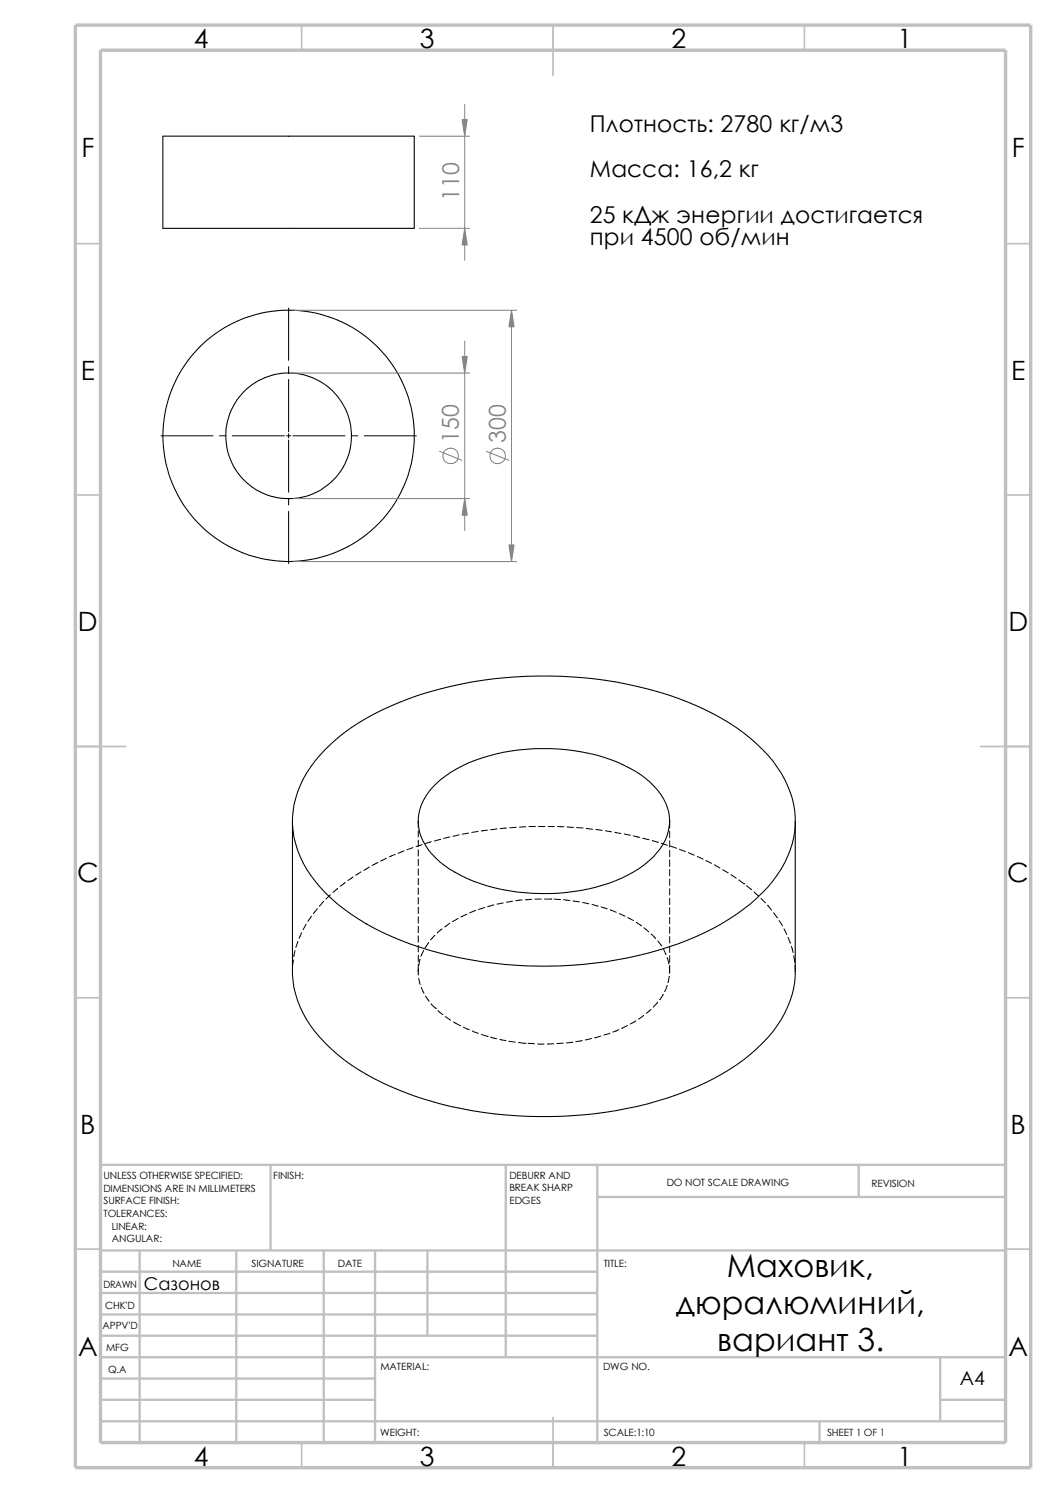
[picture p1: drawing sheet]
<svg xmlns="http://www.w3.org/2000/svg" width="210mm" height="297mm" viewBox="0 0 210 297" stroke-linecap="round" stroke-linejoin="round" font-family="sans-serif">
<g fill="none" stroke="#c0c0c0" stroke-width=".34">
<path d="M60 5v5M110 5v10M160 5v5M15 48.5h5M200 48.5h5M15 98.5h5M200 98.5h5M15 148.5h10M195 148.5h10M15 198.5h5M200 198.5h5M15 248.5h5"/>
<path d="M200 248.5h5M60 287v5M110 282v10M160 287v5"/>
</g>
<g fill="none" stroke="#c0c0c0" stroke-width=".47">
<path d="M53.8 231.7v17.1M100.6 231.7v38.3M118.8 231.7v55.3M118.8 238.1h81.2M170.8 231.7v6.4M200 231.7h-180v55.3M20 248.8h180M20 253h98.8M20 257.2h98.8M27.8 248.8v38.2M47 248.8v38.2M64.4 248.8v38.2"/>
<path d="M74.6 248.8v38.2M85 248.8v16.9M20 261.5h98.8M20 265.7h98.8M20 274.2h54.6M20 278.5h54.6M20 270h180M187 278.5h13M187 270v12.7M20 282.7h180M163 282.7v4.3"/>
</g>
<path d="M15 5h190v287h-190zM20 10h180v277h-180z" fill="none" stroke="#c0c0c0" stroke-width=".68" stroke-linecap="butt"/>
<g fill="none" stroke="#000" stroke-width=".21">
<path d="M32.4 27.1h50v18.3h-50zM64.7 149.1a46.6 46.6 0 0 1 18.8-10.9 82.4 82.4 0 0 1 53.2 1.4 40.6 40.6 0 0 1 17 11.8 18.4 18.4 0 0 1 3.9 16.5 25.2 25.2 0 0 1-9.6 12.9 58.4 58.4 0 0 1-25.4 10.2 80.6 80.6 0 0 1-44.7-4.7 37.2 37.2 0 0 1-16.9-13.4 17.7 17.7 0 0 1 .8-20.3l.9-1.2zM86 156.6a26.1 26.1 0 0 1 14.2-7 40 40 0 0 1 23.9 2.6 16.3 16.3 0 0 1 8.3 7.6 9.5 9.5 0 0 1-2.5 10.7 27 27 0 0 1-14.5 6.7 39.2 39.2 0 0 1-23.7-3 15.5 15.5 0 0 1-8-7.8 9.3 9.3 0 0 1 2.3-9.8zM58.2 163.3v30a20.4 20.4 0 0 0 6.5 14.2 46.6 46.6 0 0 0 18.8 10.9 83 83 0 0 0 51.3-.7 42.7 42.7 0 0 0 18.9-12.5 19.6 19.6 0 0 0 4.5-11.9v-30"/>
<circle cx="57.4" cy="86.7" r="25"/>
<circle cx="57.4" cy="86.7" r="12.5"/>
</g>
<g fill="none" stroke="#000" stroke-width=".2">
<path d="M57.4 61.3v10.4M57.4 72.9v1.3M57.4 75.5v10.4M32 86.7h10.4M43.6 86.7h1.3M46.2 86.7h10.4M57 86.7h.8M57.4 86.3v.8M57.4 87.5v10.4M57.4 99.2v1.3M58.3 86.7h10.3M69.9 86.7h1.3"/>
<path d="M72.4 86.7h10.4M57.4 101.7v10.4M64.3 179.3l-.8 1M65.7 178l-.9 .9M67.1 176.7l-.9 .8M68.7 175.6l-1.1 .7M70.2 174.5l-1 .7M71.8 173.4l-1.1 .7M73.4 172.5l-1.1 .6M75.1 171.6l-1.1 .6M76.8 170.7l-1.1 .6M78.6 170l-1.2 .5"/>
<path d="M80.3 169.2l-1.1 .6M82.1 168.6l-1.2 .4M83.2 163.3v1.3M83.2 165.2v1.3M83.2 167.1v1.3M83.2 169v1.3M83.2 170.9v1.3M83.2 172.8v1.3M83.2 174.8v1.2M83.2 176.7v1.2M83.2 178.6v1.2M83.9 168l-1.1 .4"/>
<path d="M85.8 167.4l-1.3 .4M87.6 167l-1.2 .3M89.5 166.5l-1.3 .3M91.3 166.1l-1.2 .3M93.2 165.7l-1.3 .2M95.1 165.4l-1.3 .2M96.9 165.1l-1.2 .2M98.8 164.9l-1.2 .2M100.1 179.6l-1.3 .3M100.8 164.7l-1.3 .1M101.9 179.3l-1.2 .2M102.7 164.5l-1.3 .2"/>
<path d="M103.8 179l-1.2 .2M104.6 164.5h-1.3M105.2 164.4h1.3M105.7 178.9l-1.2 .1M106.4 178.9h1.3M107.1 164.4h1.3M108.3 178.9h1.3M109 164.4h1.2M109.6 178.9h.1M110.2 178.9h1.3M110.9 164.4l1.2 .1M112.1 179l1.2 .2"/>
<path d="M112.8 164.5l1.2 .1M114 179.2l1.2 .2M114.7 164.6l1.3 .1M115.9 179.5l1.2 .3M116.6 164.8l1.3 .2M117.7 179.9l1.3 .4M118.5 165l1.3 .2M120.4 165.3l1.2 .2M122.3 165.6l1.2 .2M124.1 165.9l1.3 .3M126 166.3l1.2 .3M127.8 166.8l1.3 .2"/>
<path d="M129.7 167.2l1.2 .4M131.5 167.8l1.2 .3M133.2 163.3v1.4M133.2 165.4v1.2M133.2 167.3v1.2M133.2 169.2v1.2M133.2 171.1v1.2M133.2 173v1.2M133.2 174.9v1.2M133.2 176.8v1.3M133.2 178.7v1.3M133.3 168.3l1.2 .4"/>
<path d="M135.1 169l1.2 .4M136.9 169.6l1.2 .5M138.7 170.4l1.1 .5M140.4 171.2l1.1 .5M142.1 172l1.1 .7M143.7 173l1.1 .7M145.4 174l1 .7M146.9 175l1.1 .8M148 175.8h.1M148.5 176.2l1 .8M149.9 177.4l1 .9M151.3 178.7l.9 .9"/>
<path d="M58.3 191l-.1 2.3M58.7 189.1l-.3 1.2M59.2 187.3l-.4 1.2M60 185.5l-.5 1.2M60.9 183.9l-.6 1.1M61.9 182.2l-.7 1.1M63.1 180.8l-.8 .9M83.2 180.5v1.2M83.2 182.4v1.2M83.2 184.3v1.2M83.2 186.2v1.3M83.2 188.1v1.3"/>
<path d="M83.2 190v1.3M83.2 191.9v2.1M83.3 194.6l.3 1.2M83.5 190.8l-.2 1.3M83.8 196.4l.5 1.2M84.2 189.1h.1M84.2 189.1l-.5 1.1M84.6 198.2l.7 1M85.3 187.5l-.8 1.1M85.7 199.7l.9 .9M86.5 186.1l-.9 .9M87.9 184.8l-.9 .8"/>
<path d="M89.5 183.6l-1.1 .8M91.1 182.7l-1.1 .6M92.8 181.9l-1.1 .5M94.6 181.1l-1.2 .5M96.4 180.5l-1.2 .4M98.2 180l-1.2 .3M119.5 180.4l1.3 .4M121.4 181l1.2 .5M123.1 181.7l1.2 .5M124.8 182.5l1.2 .6M126.5 183.5l1.1 .7M128.1 184.6l.9 .8"/>
<path d="M129.5 185.8l.9 .9M130.8 199.4l-.9 1M130.8 187.2l.8 1M131.9 197.8l-.7 1.1M131.9 188.8l.6 1.1M132.7 196.1l-.5 1.2M132.7 190.5l.3 1.2M133.1 194.3l-.3 1.2M133.1 192.4v1.2M133.2 180.6v1.3M133.2 182.5v1.3M133.2 184.4v1.3"/>
<path d="M133.2 186.3v1.3M133.2 188.2v1.3M133.2 190.1v1.3M133.2 192v1.3M152.7 180.1l.8 1M153.8 181.6l.8 1M154.9 183.1l.7 1.1M155.9 184.8l.6 1.1M156.7 186.5l.5 1.2M157.4 188.3l.3 1.2M157.9 190.1l.2 1.2M158.1 191.3v.1"/>
<path d="M158.1 192l.1 1.3M86.6 200.6h.1M87.1 201l1 .8M88.6 202.2l1 .7M90.2 203.3l1.4 .8M92.2 204.3l1.1 .6M93.9 205.1l1.2 .5M95.7 205.8l1.2 .4M96.9 206.2h.1M97.5 206.3l1.3 .3M99.4 206.8l1.2 .2M101.3 207.1l1.2 .2"/>
<path d="M103.1 207.4l1.3 .2M104.4 207.6h.1M105 207.6h1.3M106.9 207.7h1.3M110.1 207.6l-1.3 .1M112 207.5l-1.3 .1M113.9 207.3l-1.3 .2M115.8 207l-1.3 .2M117.6 206.6l-1.2 .3M119.5 206.1l-1.2 .4M121.3 205.5l-1.2 .4M123.1 204.9l-1.2 .4"/>
<path d="M124.8 204l-1.1 .6M126.4 203.1l-1.1 .6M128 202l-1 .7M129.5 200.8l-1 .8"/>
</g>
<g fill="none" stroke="#808080" stroke-width=".2">
<path d="M83.4 27.1h10M92.4 20.7v31.1M83.4 45.4h10M58.4 61.7h44.3M58.4 74.2h35M92.4 67.9v37.6M101.7 61.7v50M58.4 99.2h35M87.4 89.8l4.5 1.8M96.7 89.8l4.5 1.8M58.4 111.7h44.3"/>
<circle cx="89.6" cy="90.7" r="1.56"/>
<circle cx="99" cy="90.7" r="1.56"/>
</g>
<g fill="#808080" stroke="#808080" stroke-width=".2">
<path d="M92.4 45.4l.5 3.3h-1z"/>
<path d="M91.9 23.8h1l-.5 3.3z"/>
<path d="M101.7 61.7l.5 3.3h-1z"/>
<path d="M101.2 108.4h1l-.5 3.3z"/>
<path d="M91.9 70.9h1l-.5 3.3z"/>
<path d="M92.4 99.2l.5 3.3h-1z"/>
</g>
<g font-size="6.4">
<text x="144.6" y="254.1">Маховик,</text>
<text x="134.4" y="261.5">дюралюминий,</text>
<text x="142.6" y="268.8">вариант 3.</text>
</g>
<g font-size="5.3">
<text x="38.5" y="9.6">4</text>
<text x="83.5" y="9.6">3</text>
<text x="133.5" y="9.6">2</text>
<text x="178.5" y="9.6">1</text>
<text x="16.2" y="31.3">F</text>
<text x="201.2" y="31.3">F</text>
<text x="16" y="75.6">E</text>
<text x="201.1" y="75.6">E</text>
<text x="15.5" y="125.6">D</text>
<text x="200.6" y="125.6">D</text>
<text x="15.3" y="175.6">C</text>
<text x="200.3" y="175.6">C</text>
<text x="16" y="225.6">B</text>
<text x="201" y="225.6">B</text>
<text x="15.5" y="269.8">A</text>
<text x="200.5" y="269.8">A</text>
<text x="38.5" y="291.6">4</text>
<text x="83.5" y="291.6">3</text>
<text x="133.5" y="291.6">2</text>
<text x="178.5" y="291.6">1</text>
</g>
<g font-size="4.6">
<text x="117.3" y="26.2">Плотность: 2780 кг/м3</text>
<text x="117.3" y="35.2">Масса: 16,2 кг</text>
<text x="117.3" y="44.3">25 кДж энергии достигается</text>
<text x="117.3" y="48.8">при 4500 об/мин</text>
</g>
<g font-size="4.6" fill="#808080">
<text x="91.3" y="40" transform="rotate(-90 91.3 40)">110</text>
<text x="91.2" y="88.2" transform="rotate(-90 91.2 88.2)">150</text>
<text x="100.6" y="88.2" transform="rotate(-90 100.6 88.2)">300</text>
</g>
<text font-size="3.9" x="190.9" y="275.5">A4</text>
<text font-size="3.5" x="28.6" y="256.5">Сазонов</text>
<g font-size="2">
<text x="20.6" y="234.6">UNLESS OTHERWISE SPECIFIED:</text>
<text x="20.6" y="237.1">DIMENSIONS ARE IN MILLIMETERS</text>
<text x="20.6" y="239.6">SURFACE FINISH:</text>
<text x="54.4" y="234.6">FINISH:</text>
<text x="101.3" y="234.5">DEBURR AND</text>
<text x="101.3" y="237">BREAK SHARP</text>
<text x="101.3" y="239.5">EDGES</text>
<text x="132.6" y="236">DO NOT SCALE DRAWING</text>
<text x="173.3" y="236.2">REVISION</text>
<text x="20.6" y="242.1">TOLERANCES:</text>
<text x="22.2" y="244.6">LINEAR:</text>
<text x="22.2" y="247.1">ANGULAR:</text>
<text x="50" y="252">SIGNATURE</text>
<text x="67.2" y="252">DATE</text>
<text x="120.1" y="252">TITLE:</text>
<text x="20.6" y="256.2">DRAWN</text>
<text x="34.3" y="252.1">NAME</text>
<text x="20.9" y="260.4">CHK'D</text>
<text x="20.4" y="264.5">APPV'D</text>
<text x="21.1" y="268.8">MFG</text>
<text x="21.5" y="273.1">Q.A</text>
<text x="75.6" y="272.5">MATERIAL:</text>
<text x="119.9" y="272.5">DWG NO.</text>
<text x="75.6" y="285.6">WEIGHT:</text>
<text x="120.1" y="285.6">SCALE:1:10</text>
<text x="164.5" y="285.6">SHEET 1 OF 1</text>
</g>
</svg>
